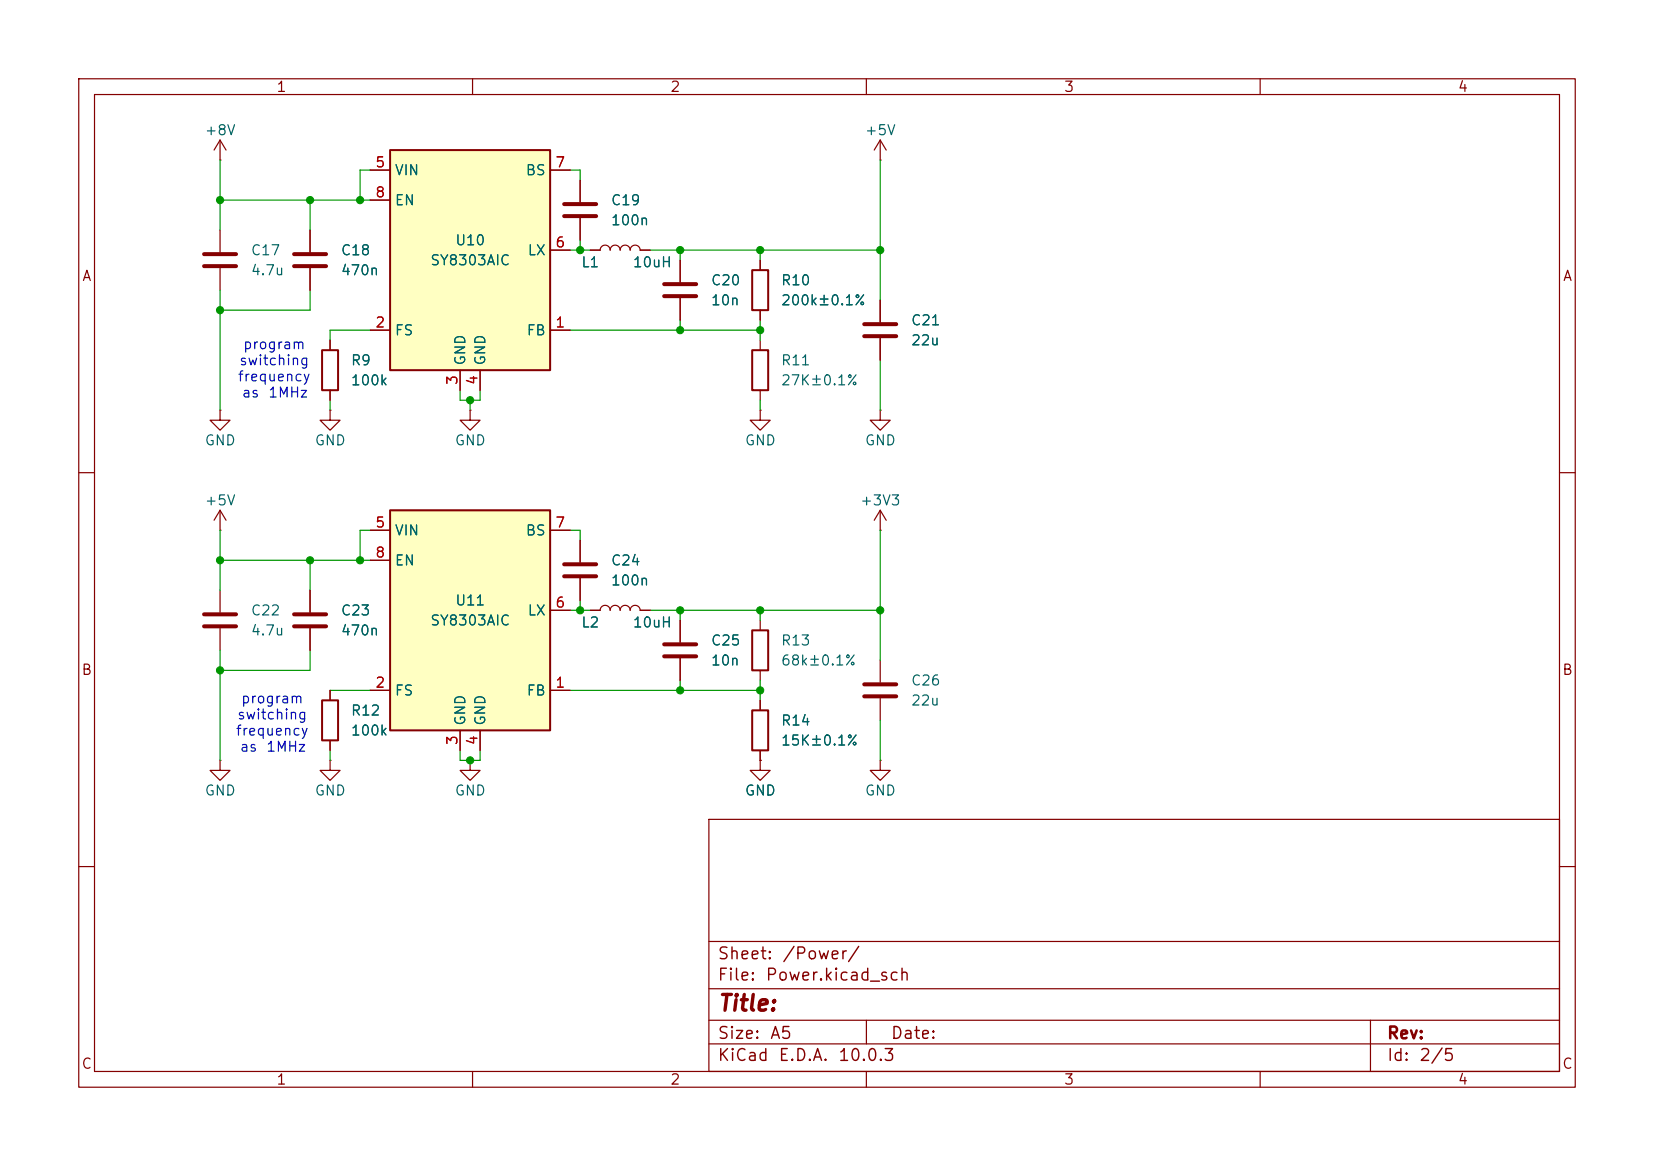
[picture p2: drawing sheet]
<svg xmlns="http://www.w3.org/2000/svg" width="210mm" height="148mm" viewBox="0 0 210 148" stroke-linecap="round" stroke-linejoin="round" font-family="sans-serif">
<g fill="none" stroke="#840000" stroke-width=".15">
<path d="M10 10h190v128h-190zM12 12h186v124h-186zM60 10v2M110 10v2M160 10v2M27.9 29.2v2.8M27.9 34v2.8M39.4 29.2v2.8M39.4 34v2.8M73.7 22.9v2.8M73.7 27.7v2.8M27.9 52.1v1.2h1.3l-1.3 1.3-1.2-1.3h1.2"/>
<path d="M27.9 52.1h.1M10 60h2M27.9 67.3h.1M27.9 64.8v2.5M27.9 64.8l-.7 1.2M27.9 64.8l.8 1.2M73.7 68.6v2.8M73.7 73.4v2.8M74.9 77.5h1.3a.64 .64 0 0 1 .6-.7 .64 .64 0 0 1 .7 .7 .64 .64 0 0 1 .6-.7 .64 .64 0 0 1 .6 .7 .64 .64 0 0 1 .7-.7 .64 .64 0 0 1 .6 .7 .64 .64 0 0 1 .6-.7 .64 .64 0 0 1 .7 .7h1.2M86.4 78.7v2.8M198 60h2M86.4 83.6v2.8"/>
<path d="M10 110h2M90 104h108v32h-108zM90 119.5h108M198 110h2M60 136v2M90 132.5h108M90 129.5h108M90 125.5h108M110 136v2M110 129.5v3M160 136v2M174 129.5v6.5"/>
</g>
<path d="M25.9 32.3h4.1M25.9 33.8h4.1M37.3 32.3h4.1M37.3 33.8h4.1M71.6 25.9h4.1M71.6 27.4h4.1M71.6 71.6h4.1M71.6 73.2h4.1M84.3 81.8h4.1M84.3 83.3h4.1" fill="none" stroke="#840000" stroke-width=".51"/>
<path d="M49.5 19.1h20.3v27.9h-20.3z" fill="#ffffc2"/>
<path d="M49.5 19.1h20.3v27.9h-20.3zM40.9 44.5h2v5h-2z" fill="none" stroke="#840000" stroke-width=".25"/>
<g fill="none" stroke="#840000" stroke-width=".15">
<path d="M27.9 17.8l-.7 1.3M27.9 17.8l.8 1.3M27.9 17.8v2.5M27.9 20.3h.1M47 21.6h2.5M47 25.4h2.5M69.8 21.6h2.6M69.8 31.8h2.6M74.9 31.8h1.3a.64 .64 0 0 1 .6-.7 .64 .64 0 0 1 .7 .7 .64 .64 0 0 1 .6-.7 .64 .64 0 0 1 .6 .7 .64 .64 0 0 1 .7-.7 .64 .64 0 0 1 .6 .7 .64 .64 0 0 1 .6-.7 .64 .64 0 0 1 .7 .7h1.2M86.4 33v2.8M86.4 37.8v2.8M41.9 52.1v1.2h1.3l-1.3 1.3-1.3-1.3h1.3"/>
<path d="M41.9 52.1h.1M41.9 43.2v1.3M41.9 49.5v1.3M47 41.9h2.5M58.4 47v2.5M59.7 52.1v1.2h1.3l-1.3 1.3-1.3-1.3h1.3M59.7 52.1h.1M61 47v2.5M69.8 41.9h2.6M27.9 74.9v2.8M27.9 79.8v2.8M39.4 74.9v2.8"/>
<path d="M39.4 79.8v2.8M59.7 96.5v1.3h1.3l-1.3 1.3-1.3-1.3h1.3M59.7 96.5h.1"/>
</g>
<path d="M84.3 36.1h4.1M84.3 37.6h4.1M25.9 78h4.1M25.9 79.5h4.1M37.3 78h4.1M37.3 79.5h4.1" fill="none" stroke="#840000" stroke-width=".51"/>
<path d="M49.5 64.8h20.3v27.9h-20.3z" fill="#ffffc2"/>
<path d="M95.5 34.3h2v5.1h-2zM95.5 44.5h2v5h-2zM49.5 64.8h20.3v27.9h-20.3zM40.9 88.9h2v5.1h-2zM95.5 90.2h2v5.1h-2zM95.5 80h2v5.1h-2z" fill="none" stroke="#840000" stroke-width=".25"/>
<g fill="none" stroke="#840000" stroke-width=".15">
<path d="M111.8 17.8v2.5M111.8 17.8l-.8 1.3M111.8 17.8l.7 1.3M39.4 29.2v2.8M39.4 34v2.8M47 21.6h2.5M47 25.4h2.5M69.8 31.8h2.6M69.8 21.6h2.6M73.7 22.9v2.8M73.7 27.7v2.8M74.9 31.8h1.3"/>
<path d="M81.3 31.8h1.2M86.4 33v2.8M86.4 37.8v2.8M96.5 33v1.3M96.5 39.4v1.2M111.8 20.3h.1M111.8 38.1v2.8M41.9 43.2v1.3M41.9 49.5v1.3M47 41.9h2.5M58.4 47v2.5M61 47v2.5"/>
<path d="M69.8 41.9h2.6M96.5 52.1v1.2h1.3l-1.3 1.3-1.3-1.3h1.3M96.5 52.1h.1M96.5 43.2v1.3M96.5 49.5v1.3M111.8 52.1v1.2h1.2l-1.2 1.3-1.3-1.3h1.3M111.8 52.1h.1M111.8 42.9v2.8M39.4 74.9v2.8M39.4 79.8v2.8M47 67.3h2.5M47 71.1h2.5"/>
<path d="M69.8 67.3h2.6M69.8 77.5h2.6M73.7 68.6v2.8M73.7 73.4v2.8M74.9 77.5h1.3M81.3 77.5h1.2M86.4 78.7v2.8M96.5 78.7v1.3M111.8 67.3h.1M111.8 64.8v2.5M111.8 64.8l-.8 1.2M111.8 64.8l.7 1.2"/>
<path d="M27.9 96.5v1.3h1.3l-1.3 1.3-1.2-1.3h1.2M27.9 96.5h.1M41.9 96.5v1.3h1.3l-1.3 1.3-1.3-1.3h1.3M41.9 96.5h.1M41.9 87.6v1.3M41.9 94v1.3M47 87.6h2.5M58.4 92.7v2.6M61 92.7v2.6M69.8 87.6h2.6M86.4 83.6v2.8M96.5 96.5v1.3h1.3l-1.3 1.3-1.3-1.3h1.3"/>
<path d="M96.5 96.5h.1M96.5 85.1v1.3M96.5 88.9v1.3M96.5 95.3v1.2M111.8 96.5v1.3h1.2l-1.2 1.3-1.3-1.3h1.3M111.8 96.5h.1M111.8 83.8v2.8M111.8 88.6v2.8"/>
</g>
<path d="M109.7 41.1h4.1M109.7 42.7h4.1M109.7 86.9h4.1M109.7 88.4h4.1" fill="none" stroke="#840000" stroke-width=".51"/>
<g fill="none" stroke="#009600" stroke-width=".15">
<path d="M27.9 20.3v8.9M27.9 36.8v15.3M27.9 25.4h19.1M39.4 25.4v3.8M39.4 36.8v2.6h-11.5M47 21.6h-1.3v3.8M72.4 21.6h1.3v1.3M72.4 31.8h2.5M73.7 30.5v1.3M82.5 31.8h29.3M86.4 31.8v1.2M96.5 31.8v1.2"/>
<path d="M111.8 20.3v17.8M41.9 50.8v1.3M47 41.9h-5.1v1.3M58.4 49.5v1.3h2.6v-1.3M59.7 50.8v1.3M72.4 41.9h24.1M86.4 40.6v1.3M96.5 40.6v2.6M96.5 50.8v1.3M111.8 45.7v6.4M27.9 67.3v7.6M27.9 71.1h19.1"/>
<path d="M39.4 71.1v3.8M47 67.3h-1.3v3.8M72.4 67.3h1.3v1.3M72.4 77.5h2.5M73.7 76.2v1.3M82.5 77.5h29.3M86.4 77.5v1.2M96.5 77.5v1.2M111.8 67.3v16.5M27.9 82.6v13.9M39.4 82.6v2.5h-11.5M41.9 95.3v1.2"/>
<path d="M41.9 87.6h5.1M58.4 95.3v1.2h2.6v-1.2M72.4 87.6h24.1M86.4 86.4v1.2M96.5 86.4v2.5M111.8 91.4v5.1"/>
</g>
<g fill="#009600" stroke="#009600" stroke-width=".13">
<circle cx="96.5" cy="77.5" r=".46"/>
<circle cx="96.5" cy="87.6" r=".46"/>
<circle cx="96.5" cy="41.9" r=".46"/>
<circle cx="86.4" cy="87.6" r=".46"/>
<circle cx="86.4" cy="77.5" r=".46"/>
<circle cx="73.7" cy="77.5" r=".46"/>
<circle cx="86.4" cy="41.9" r=".46"/>
<circle cx="86.4" cy="31.8" r=".46"/>
<circle cx="27.9" cy="71.1" r=".46"/>
<circle cx="27.9" cy="39.4" r=".46"/>
<circle cx="39.4" cy="25.4" r=".46"/>
<circle cx="45.7" cy="25.4" r=".46"/>
<circle cx="59.7" cy="50.8" r=".46"/>
<circle cx="73.7" cy="31.8" r=".46"/>
<circle cx="27.9" cy="25.4" r=".46"/>
<circle cx="45.7" cy="71.1" r=".46"/>
<circle cx="39.4" cy="71.1" r=".46"/>
<circle cx="59.7" cy="96.5" r=".46"/>
<circle cx="27.9" cy="85.1" r=".46"/>
<circle cx="111.8" cy="77.5" r=".46"/>
<circle cx="111.8" cy="31.8" r=".46"/>
<circle cx="96.5" cy="31.8" r=".46"/>
</g>
<text font-size="2" fill="#840000" x="91" y="128.8">Title:</text>
<g font-size="1.5" fill="#840000">
<text x="91" y="124.9">File:</text>
<text x="91" y="122.2">Sheet:</text>
<text x="97.1" y="124.9">Power.kicad_sch</text>
<text x="99.2" y="122.2">/Power/</text>
<text x="91" y="135.1">KiCad</text>
<text x="91" y="132.3">Size:</text>
<text x="97.7" y="132.3">A5</text>
<text x="98.7" y="135.1">E.D.A.</text>
<text x="106.3" y="135.1">10.0.3</text>
<text x="113" y="132.3">Date:</text>
<text x="176" y="132.3">Rev:</text>
<text x="176" y="135.1">Id:</text>
<text x="180.1" y="135.1">2/5</text>
</g>
<g font-size="1.3" fill="#840000">
<text x="35" y="12">1</text>
<text x="85" y="12">2</text>
<text x="135" y="12">3</text>
<text x="185" y="12">4</text>
<text x="10.3" y="36">A</text>
<text x="198.4" y="36">A</text>
<text x="10.3" y="86">B</text>
<text x="198.3" y="86">B</text>
<text x="10.3" y="136">C</text>
<text x="198.3" y="136">C</text>
<text x="35" y="138">1</text>
<text x="85" y="138">2</text>
<text x="135" y="138">3</text>
<text x="185" y="138">4</text>
</g>
<g font-size="1.3" fill="#006464">
<text x="25.9" y="17.5">+8V</text>
<text x="109.7" y="17.5">+5V</text>
<text x="50" y="22.6">VIN</text>
<text x="66.7" y="22.6">BS</text>
<text x="50" y="26.4">EN</text>
<text x="77.5" y="28.9">100n</text>
<text x="77.5" y="26.4">C19</text>
<text x="31.8" y="32.7">C17</text>
<text x="31.8" y="35.3">4.7u</text>
<text x="43.2" y="35.3">470n</text>
<text x="43.2" y="32.7">C18</text>
<text x="54.5" y="34">SY8303AIC</text>
<text x="57.7" y="31.5">U10</text>
<text x="66.9" y="32.7">LX</text>
<text x="73.7" y="34.2">L1</text>
<text x="80.3" y="34.2">10uH</text>
<text x="90.2" y="36.5">C20</text>
<text x="90.2" y="39.1">10n</text>
<text x="99.1" y="36.5">R10</text>
<text x="99.1" y="39.1">200k±0.1%</text>
<text x="115.6" y="41.6">C21</text>
<text x="44.5" y="46.7">R9</text>
<text x="50" y="42.9">FS</text>
<text x="59.4" y="46.5" transform="rotate(-90 59.4 46.5)">GND</text>
<text x="61.9" y="46.5" transform="rotate(-90 61.9 46.5)">GND</text>
<text x="66.8" y="42.9">FB</text>
<text x="99.1" y="46.7">R11</text>
<text x="115.6" y="44.2">22u</text>
<text x="44.5" y="49.2">100k</text>
<text x="99.1" y="49.2">27K±0.1%</text>
<text x="25.9" y="56.9">GND</text>
<text x="39.9" y="56.9">GND</text>
<text x="57.7" y="56.9">GND</text>
<text x="94.5" y="56.9">GND</text>
<text x="109.7" y="56.9">GND</text>
<text x="25.9" y="64.5">+5V</text>
<text x="109.1" y="64.5">+3V3</text>
<text x="50" y="68.3">VIN</text>
<text x="66.7" y="68.3">BS</text>
<text x="50" y="72.1">EN</text>
<text x="57.7" y="77.2">U11</text>
<text x="77.5" y="74.6">100n</text>
<text x="77.5" y="72.1">C24</text>
<text x="31.8" y="78.4">C22</text>
<text x="31.8" y="81">4.7u</text>
<text x="43.2" y="81">470n</text>
<text x="43.2" y="78.4">C23</text>
<text x="54.5" y="79.7">SY8303AIC</text>
<text x="66.9" y="78.4">LX</text>
<text x="73.7" y="80">L2</text>
<text x="80.3" y="80">10uH</text>
<text x="90.2" y="82.3">C25</text>
<text x="99.1" y="82.3">R13</text>
<text x="50" y="88.6">FS</text>
<text x="66.8" y="88.6">FB</text>
<text x="90.2" y="84.8">10n</text>
<text x="99.1" y="84.8">68k±0.1%</text>
<text x="115.6" y="87.3">C26</text>
<text x="115.6" y="89.9">22u</text>
<text x="44.5" y="91.1">R12</text>
<text x="44.5" y="93.7">100k</text>
<text x="59.4" y="92.2" transform="rotate(-90 59.4 92.2)">GND</text>
<text x="61.9" y="92.2" transform="rotate(-90 61.9 92.2)">GND</text>
<text x="99.1" y="92.4">R14</text>
<text x="99.1" y="95">15K±0.1%</text>
<text x="25.9" y="101.3">GND</text>
<text x="39.9" y="101.3">GND</text>
<text x="57.7" y="101.3">GND</text>
<text x="94.5" y="101.3">GND</text>
<text x="109.7" y="101.3">GND</text>
</g>
<g font-size="1.3" fill="#a90000">
<text x="47.6" y="21.6">5</text>
<text x="70.4" y="21.6">7</text>
<text x="47.6" y="25.4">8</text>
<text x="70.4" y="31.7">6</text>
<text x="47.6" y="41.9">2</text>
<text x="70.4" y="41.9">1</text>
<text x="58.4" y="49" transform="rotate(-90 58.4 49)">3</text>
<text x="60.9" y="49" transform="rotate(-90 60.9 49)">4</text>
<text x="47.6" y="67.3">5</text>
<text x="47.6" y="71.1">8</text>
<text x="70.4" y="67.3">7</text>
<text x="70.4" y="77.4">6</text>
<text x="47.6" y="87.6">2</text>
<text x="70.4" y="87.6">1</text>
<text x="58.4" y="94.7" transform="rotate(-90 58.4 94.7)">3</text>
<text x="60.9" y="94.7" transform="rotate(-90 60.9 94.7)">4</text>
</g>
<g font-size="1.3" fill="#0000c2">
<text x="30.3" y="46.7">switching</text>
<text x="30.8" y="44.6">program</text>
<text x="30.1" y="48.7">frequency</text>
<text x="30.6" y="50.8">as</text>
<text x="34" y="50.8">1MHz</text>
<text x="30.5" y="89.6">program</text>
<text x="29.8" y="93.7">frequency</text>
<text x="30" y="91.6">switching</text>
<text x="30.4" y="95.7">as</text>
<text x="33.7" y="95.7">1MHz</text>
</g>
</svg>
